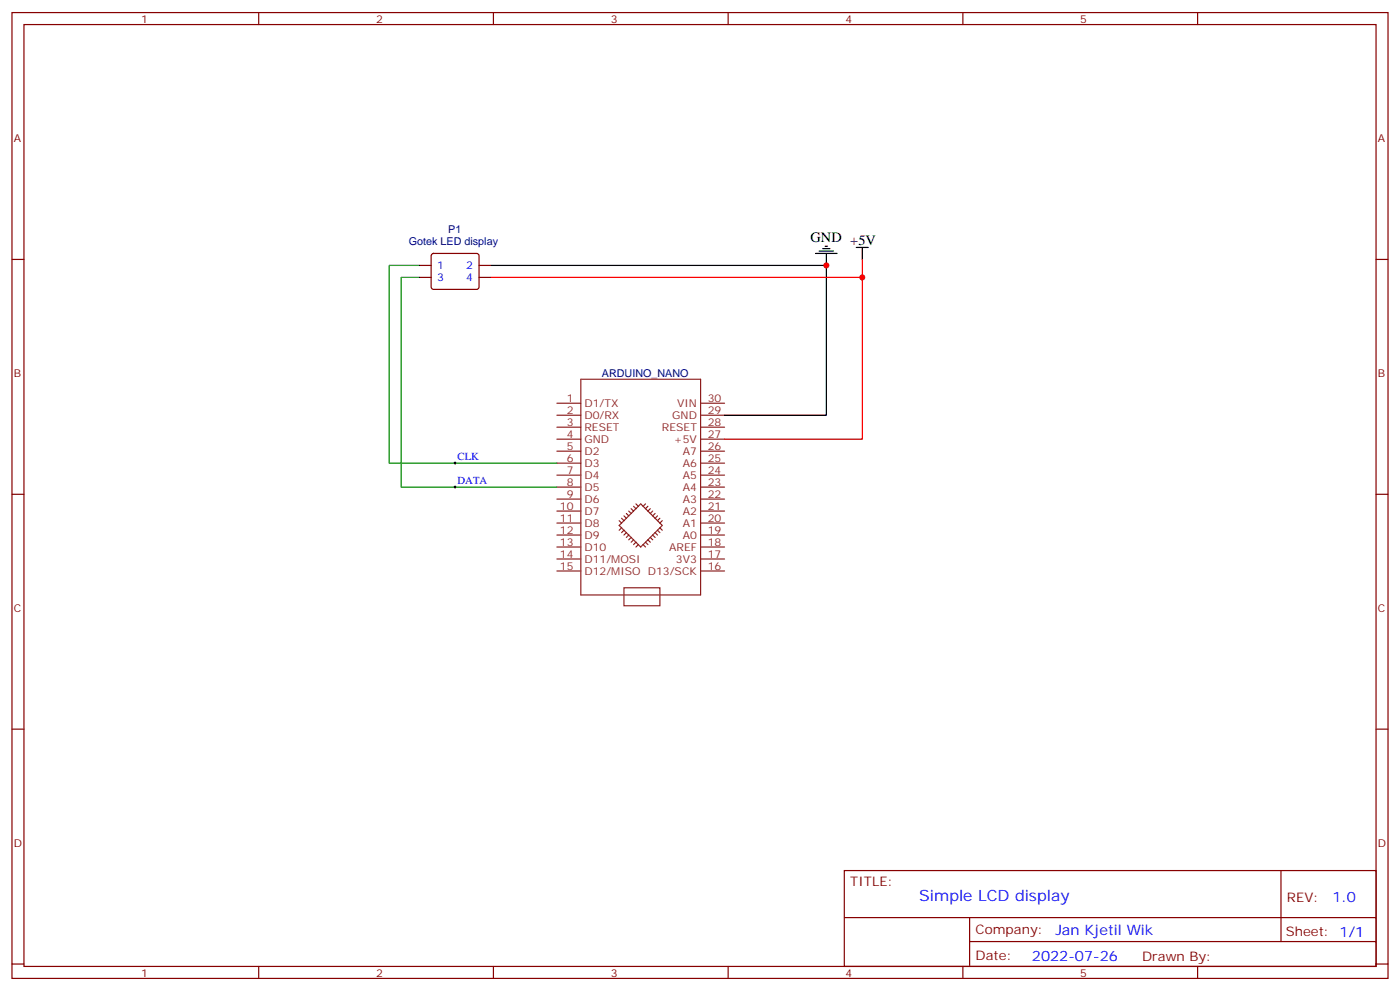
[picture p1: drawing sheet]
<svg xmlns="http://www.w3.org/2000/svg" width="412mm" height="292mm" viewBox="0 0 412 292" stroke-linecap="round" stroke-linejoin="round" font-family="sans-serif">
<g fill="none" stroke="#870000" stroke-width=".35">
<path d="M3.5 3.7h405.4v284.3h-405.4zM7.1 7.2h398.2v277.3h-398.2zM76.2 3.7v3.5M145.3 3.7v3.5M214.5 3.7v3.5M283.6 3.7v3.5M352.8 3.7v3.5M3.5 76.4h3.6M123.5 78.1h3.5M127.2 74.8l.5-.2h12.7l.5 .2 .2 .5-.1 9.5-.6 .4-13-.1-.4-.6v-9.2zM141.1 78.1h3.5M405.3 76.4h3.6"/>
<path d="M123.5 81.7h3.5M141.1 81.7h3.5M3.5 145.5h3.6M405.3 145.5h3.6M3.5 214.7h3.6M405.3 214.7h3.6M248.7 256.3h156.6v28.2h-156.6zM377.3 256.3v20.9M248.7 270.1h156.5M285.6 277.2h119.6M285.6 270.1v14.2M3.5 283.8h3.6"/>
<path d="M76.2 284.5v3.5M145.3 284.5v3.5M214.5 284.5v3.5M283.6 284.5v3.5M352.8 284.5v3.5M405.3 283.8h3.6"/>
</g>
<g fill="none" stroke="#8c2424" stroke-width=".35">
<path d="M164 118.7h7.1M171.1 111.7h35.3v63.5h-35.3zM206.4 118.7h7M164 139.9h7.1M164 136.3h7.1M164 132.8h7.1M164 129.3h7.1M164 125.8h7.1M164 122.2h7.1M206.4 139.9h7M206.4 136.3h7M206.4 132.8h7"/>
<path d="M206.4 129.3h7M206.4 125.8h7M206.4 122.2h7M164 157.5h7.1M164 154h7.1M164 150.5h7.1M164 146.9h7.1M164 143.4h7.1M182.4 154.7l6.3-6.4 6.4 6.4-6.4 6.3zM182.4 153.3l.7 .7M183.1 152.6l.7 .7M183.1 155.4l-.7 .7"/>
<path d="M183.8 151.9l.7 .7M183.8 156.1l-.7 .7M184.5 156.8l-.7 .7M184.5 151.2l.7 .7M185.2 150.5l.7 .7M185.2 157.5l-.7 .7M185.9 158.2l-.7 .7M185.9 149.8l.7 .7M186.6 149l.7 .8M186.6 158.9l-.7 .7M187.3 148.3l.7 .7M187.3 159.6l-.7 .7"/>
<path d="M190.1 159.6l.8 .7M190.1 148.3l-.7 .7M190.9 158.9l.7 .7M190.9 149l-.8 .8M191.6 158.2l.7 .7M191.6 149.8l-.7 .7M192.3 157.5l.7 .7M192.3 150.5l-.7 .7M193 156.8l.7 .7M193 151.2l-.7 .7M193.7 156.1l.7 .7M193.7 151.9l-.7 .7"/>
<path d="M194.4 155.4l.7 .7M194.4 152.6l-.7 .7M195.1 153.3l-.7 .7M206.4 157.5h7M206.4 154h7M206.4 150.5h7M206.4 146.9h7M206.4 143.4h7M164 164.6h7.1M164 161h7.1M164 168.1h7.1M183.8 173h10.6v5.3h-10.6z"/>
<path d="M188 160.3l-.7 .7M189.4 160.3l.7 .7M206.4 164.6h7M206.4 161h7M206.4 168.1h7"/>
</g>
<path d="M144.6 78.1h98.8v44.1h-30M240.2 74.6h6.4M241.3 73.9h4.2M242.4 73.2h2.1M243.1 72.5h.7M243.4 74.6v3.5M252.2 72.8h3.6M254 72.8v3.6" fill="none" stroke="#000" stroke-width=".35"/>
<path d="M254 76.4v52.9h-40.6M144.6 81.7h109.4" fill="none" stroke="#f00" stroke-width=".35"/>
<path d="M123.5 78.1h-8.8v58.2h49.3M123.5 81.7h-5.3v61.7h45.8" fill="none" stroke="#008700" stroke-width=".35"/>
<path d="M133.7 136.3h.7M134.1 136v.7M133.7 143.4h.7M134.1 143.1v.7" fill="none" stroke="#000" stroke-width=".29"/>
<g fill="#c00">
<circle cx="243.4" cy="78.1" r=".88"/>
<circle cx="254" cy="81.7" r=".88"/>
</g>
<text font-size="4.6" fill="#00f" x="270.8" y="265.3">Simple LCD display</text>
<text font-size="4.2" x="238.8" y="71.3">GND +5V</text>
<g font-size="4.2" fill="#00f">
<text x="392.5" y="265.6">1.0</text>
<text x="310.9" y="275.1">Jan Kjetil Wik</text>
<text x="304" y="282.9">2022-07-26</text>
</g>
<g font-size="3.9" fill="#800">
<text x="250.5" y="260.9">TITLE:</text>
<text x="379.1" y="265.6">REV:</text>
<text x="287.4" y="275.1">Company:</text>
<text x="378.7" y="275.7">Sheet: 1/1</text>
<text x="287.4" y="282.8">Date:</text>
<text x="336.4" y="282.8">Drawn By:</text>
</g>
<g font-size="3.2" fill="#800">
<text x="41.6" y="6.7">1</text>
<text x="110.8" y="6.7">2</text>
<text x="179.9" y="6.7">3</text>
<text x="249.1" y="6.7">4</text>
<text x="318.2" y="6.7">5</text>
<text x="4.1" y="41.8">A</text>
<text x="405.9" y="41.8">A</text>
<text x="4.1" y="110.9">B</text>
<text x="405.9" y="110.9">B</text>
<text x="4.1" y="180.1">C</text>
<text x="405.9" y="180.1">C</text>
<text x="4.1" y="249.2">D</text>
<text x="405.9" y="249.2">D</text>
<text x="41.6" y="287.5">1</text>
<text x="110.8" y="287.5">2</text>
<text x="179.9" y="287.5">3</text>
<text x="249.1" y="287.5">4</text>
<text x="318.2" y="287.5">5</text>
</g>
<g font-size="3.2" fill="#000080">
<text x="132" y="68.7">P1</text>
<text x="120.4" y="72.2">Gotek LED display</text>
<text x="177.3" y="111">ARDUINO_NANO</text>
</g>
<g font-size="3.2" fill="#00f">
<text x="128.8" y="79.2">1</text>
<text x="128.8" y="82.7">3</text>
<text x="137.3" y="79.2">2</text>
<text x="137.3" y="82.7">4</text>
<text x="134.8" y="135.5">CLK</text>
<text x="134.8" y="142.5">DATA</text>
</g>
<g font-size="3.2" fill="#8d2323">
<text x="167" y="118.4">1</text>
<text x="172.2" y="119.8">D1/TX</text>
<text x="199.4" y="119.8">VIN</text>
<text x="208.5" y="118.4">30</text>
<text x="167" y="125.4">3</text>
<text x="167" y="121.9">2</text>
<text x="172.2" y="123.3">D0/RX</text>
<text x="198" y="123.3">GND</text>
<text x="208.5" y="121.9">29</text>
<text x="208.5" y="125.4">28</text>
<text x="167" y="128.9">4</text>
<text x="172.2" y="130.4">GND</text>
<text x="172.2" y="126.8">RESET</text>
<text x="195" y="126.8">RESET</text>
<text x="198.5" y="130.4">+5V</text>
<text x="208.5" y="128.9">27</text>
<text x="167" y="136">6</text>
<text x="167" y="132.5">5</text>
<text x="172.2" y="137.4">D3</text>
<text x="172.2" y="133.9">D2</text>
<text x="201.1" y="133.9">A7</text>
<text x="201.1" y="137.4">A6</text>
<text x="208.5" y="132.5">26</text>
<text x="208.5" y="136">25</text>
<text x="167" y="143.1">8</text>
<text x="167" y="139.5">7</text>
<text x="172.2" y="140.9">D4</text>
<text x="201.1" y="140.9">A5</text>
<text x="208.5" y="139.5">24</text>
<text x="208.5" y="143.1">23</text>
<text x="167" y="146.6">9</text>
<text x="172.2" y="148">D6</text>
<text x="172.2" y="144.5">D5</text>
<text x="201.1" y="144.5">A4</text>
<text x="201.1" y="148">A3</text>
<text x="208.5" y="146.6">22</text>
<text x="164.9" y="153.6">11</text>
<text x="164.9" y="150.1">10</text>
<text x="172.2" y="155">D8</text>
<text x="172.2" y="151.5">D7</text>
<text x="201.1" y="151.5">A2</text>
<text x="201.1" y="155">A1</text>
<text x="208.5" y="150.1">21</text>
<text x="208.5" y="153.6">20</text>
<text x="164.9" y="160.7">13</text>
<text x="164.9" y="157.2">12</text>
<text x="172.2" y="158.6">D9</text>
<text x="201.1" y="158.6">A0</text>
<text x="208.5" y="157.2">19</text>
<text x="208.5" y="160.7">18</text>
<text x="164.9" y="164.2">14</text>
<text x="164.9" y="167.7">15</text>
<text x="172.2" y="165.6">D11/MOSI</text>
<text x="172.2" y="162.1">D10</text>
<text x="197.1" y="162.1">AREF</text>
<text x="199.1" y="165.6">3V3</text>
<text x="208.5" y="164.2">17</text>
<text x="208.5" y="167.7">16</text>
<text x="172.2" y="169.2">D12/MISO D13/SCK</text>
</g>
</svg>
